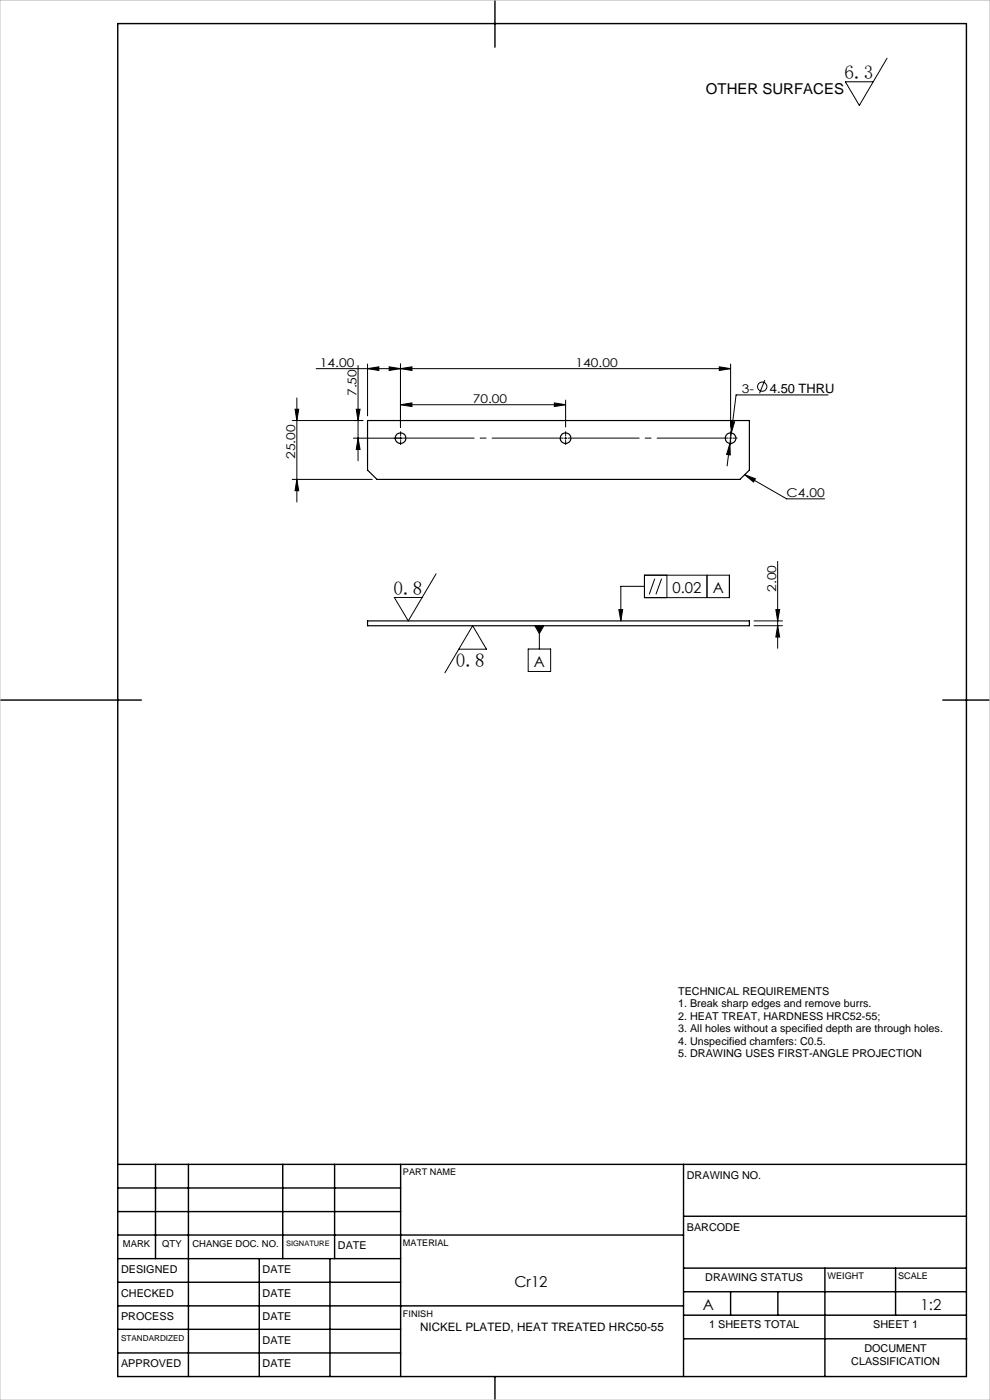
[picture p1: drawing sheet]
<svg xmlns="http://www.w3.org/2000/svg" width="210mm" height="297mm" viewBox="0 0 210 297" stroke-linecap="round" stroke-linejoin="round" font-family="sans-serif">
<g fill="none" stroke="#000" stroke-width=".21">
<path d="M188.2 12.3l-5.9 10.1-3-5h5.9M67.1 78.2h87.9M76 77.5v20.3M78 78.2l2.4-.4v.8zM78 77.2v11M82.6 77.8l2.3 .4-2.3 .4zM84.9 78.2l2.5-.4v.8zM84.9 77.2v13.4M152.6 77.8l2.4 .4-2.4 .4zM155 77.2v13.4M62 89.2h15M62.6 86.8h.8l-.4 2.4z"/>
<path d="M63 84.4v22.1M75 93h10.3M75.6 86.8h.8l-.4 2.4zM76 93l.4 2.4h-.8zM84.9 85.9l2.5-.4v.8zM84.9 85.9h35.1M117.6 85.5l2.4 .4-2.4 .4zM119.7 93h.5M120 84.9v5.7M120 92.7v.5M154.8 94.1l.1 2.4-.8-.1zM155 89.4l.8 .1-.7 2.4z"/>
<path d="M155.1 91.9l-.9 6.9M162.2 80.6l-1.1 2.8M175.6 83.8h-19.5l-1 8.1M62 101.7h17M63 101.7l.4 2.4h-.8zM158 100.7l2.2 .9-.4 .7zM158 100.7l8.9 5.1h8M165 119.1v18.4M92.5 121.7l-5.9 10-3-5h5.9M97.3 137.7h5.9l-2.9-5-5.9 10M112 137.7h4.8v4.7h-4.8zM113.5 132.7h1.9l-1 1.7z"/>
<path d="M114.4 132.7v5M131.3 129.3h.8l-.4 2.4zM136.7 122h18v4.8h-18zM136.7 124.4h-5v7.3M138.9 122.8l-1.2 3.3M140.3 122.8l-1.2 3.3M141.5 122v4.8M150 122v4.8M159.9 132.7h6.1M159.9 131.7h6.1M164.6 129.3h.8l-.4 2.4zM165 132.7l.4 2.4h-.8z"/>
<circle cx="161.7" cy="82" r=".98"/>
</g>
<g fill="none" stroke="#000" stroke-width=".21" stroke-dasharray="15.2 1.3 1.3 1.3">
<path d="M84.5 92.9h-.9M85 92.9v-.2M85 92.9h-.3M85 92.9v.3M85 92.9h.2M85 92.4v-.8M85 93.4v.9M120 92.4v-.8M120 93.4v.9M155 92.9v-.2M155 92.9h-.3M155 92.9v.3"/>
<path d="M155 92.9h.2M155 92.4v-.8M155 93.4v.9M155.5 92.9h.9"/>
</g>
<path d="M85.5 92.9h34M120.5 92.9h34" fill="none" stroke="#000" stroke-width=".21" stroke-dasharray="15.2 1.3 1.3 1.3" stroke-dashoffset=".1"/>
<g fill="none" stroke="#000" stroke-width=".3">
<path d="M25 5h180v287h-180zM105 0v10M0 148.5h30M200 148.5h10M25 247h180M25 257h60M25 252h60M33 247v20M40 247v45M60 247v20M71 247v20M85 247v45"/>
<path d="M145 247v45M145 258h60M25 277h120M25 272h60M25 267h60M25 262h120M55 267v25M70 267v25M145 279h60M145 269h60M145 274h60M155 274v5"/>
<path d="M165 274v5M175 269v23M190 269v10M25 287h60M25 282h60M105 292v5M145.1 284h60"/>
</g>
<path d="M0 0h210v297h-210z" fill="none" stroke="#c0c0c0" stroke-width=".21"/>
<g fill="#000">
<path d="M84.9 78.2l2.5-.4v.8zM152.6 77.8l2.4 .4-2.4 .4zM78 78.2l2.4-.4v.8zM82.6 77.8l2.3 .4-2.3 .4zM84.9 85.9l2.5-.4v.8zM117.6 85.5l2.4 .4-2.4 .4zM154.8 94.1l-.7 2.3 .8 .1zM155 89.4l.1 2.5 .7-2.4zM158 100.7l2.2 .9-.4 .7z"/>
<path d="M63 101.7l.4 2.4h-.8zM62.6 86.8h.8l-.4 2.4zM76 93l.4 2.4h-.8zM75.6 86.8h.8l-.4 2.4zM165 132.7l.4 2.4h-.8zM164.6 129.3h.8l-.4 2.4z"/>
<path d="M131.3 129.3h.8l-.4 2.4zM113.5 132.7l.9 1.7 1-1.7z"/>
</g>
<g fill="none" stroke="#000" stroke-width=".25">
<path d="M78 89.2h81v10.5l-2 2h-77l-2-2zM78 131.7h81v1h-81z"/>
<circle cx="85" cy="92.9" r="1.13"/>
<circle cx="120" cy="93" r="1.12"/>
<circle cx="155" cy="93" r="1.12"/>
</g>
<g font-size="4.1">
<text x="179.2" y="16.8">6.3</text>
<text x="83.5" y="126.1">0.8</text>
<text x="96.7" y="141.6">0.8</text>
</g>
<g font-size="3.2">
<text x="149.8" y="20">OTHER SURFACES</text>
<text x="142.6" y="125.8">0.02</text>
<text x="151.2" y="125.8">A</text>
<text x="113.3" y="141.5">A</text>
<text x="109.1" y="273">Cr12</text>
<text x="149.1" y="277.9">A</text>
<text x="195.3" y="278">1:2</text>
</g>
<text font-size="2.7" x="163.3" y="83.4">4.50 THRU</text>
<g font-size="2.6">
<text x="67.9" y="77.8">14.00</text>
<text x="122.1" y="77.8">140.00</text>
<text x="157.4" y="83.4">3-</text>
<text x="75.6" y="84" transform="rotate(-90 75.6 84)">7.50</text>
<text x="100.3" y="85.5">70.00</text>
<text x="62.6" y="97.4" transform="rotate(-90 62.6 97.4)">25.00</text>
<text x="166.9" y="105.5">C4.00</text>
<text x="164.6" y="125.6" transform="rotate(-90 164.6 125.6)">2.00</text>
</g>
<text font-size="2.5" x="89.1" y="282.3">NICKEL PLATED, HEAT TREATED HRC50-55</text>
<g font-size="2.3">
<text x="143.8" y="211">TECHNICAL REQUIREMENTS</text>
<text x="143.8" y="213.7">1. Break sharp edges and remove burrs.</text>
<text x="143.8" y="216.3">2. HEAT TREAT, HARDNESS HRC52-55;</text>
<text x="143.8" y="219">3. All holes without a specified depth are through holes.</text>
<text x="143.8" y="221.7">4. Unspecified chamfers: C0.5.</text>
<text x="143.8" y="224.3">5. DRAWING USES FIRST-ANGLE PROJECTION</text>
<text x="145.7" y="250">DRAWING NO.</text>
<text x="145.7" y="261">BARCODE</text>
<text x="71.7" y="265">DATE</text>
<text x="25.7" y="270">DESIGNED</text>
<text x="25.7" y="275.1">CHECKED</text>
<text x="55.7" y="270">DATE</text>
<text x="55.7" y="275.1">DATE</text>
<text x="149.6" y="271.8">DRAWING STATUS</text>
<text x="25.7" y="280.1">PROCESS</text>
<text x="55.7" y="280.1">DATE</text>
<text x="150.4" y="281.8">1 SHEETS TOTAL</text>
<text x="185.2" y="281.8">SHEET 1</text>
<text x="55.7" y="285">DATE</text>
<text x="183.4" y="286.8">DOCUMENT</text>
<text x="25.7" y="290">APPROVED</text>
<text x="55.7" y="290">DATE</text>
<text x="180.6" y="289.5">CLASSIFICATION</text>
</g>
<g font-size="2">
<text x="26.1" y="264.5">MARK</text>
<text x="34.4" y="264.5">QTY</text>
<text x="40.8" y="264.5">CHANGE DOC. NO.</text>
</g>
<g font-size="1.9">
<text x="85.5" y="249.3">PART NAME</text>
<text x="85.5" y="264.3">MATERIAL</text>
<text x="175.5" y="271.4">WEIGHT</text>
<text x="190.5" y="271.4">SCALE</text>
<text x="85.5" y="279.4">FINISH</text>
</g>
<text font-size="1.7" x="25.7" y="284.4">STANDARDIZED</text>
<text font-size="1.6" x="60.7" y="264.3">SIGNATURE</text>
</svg>
